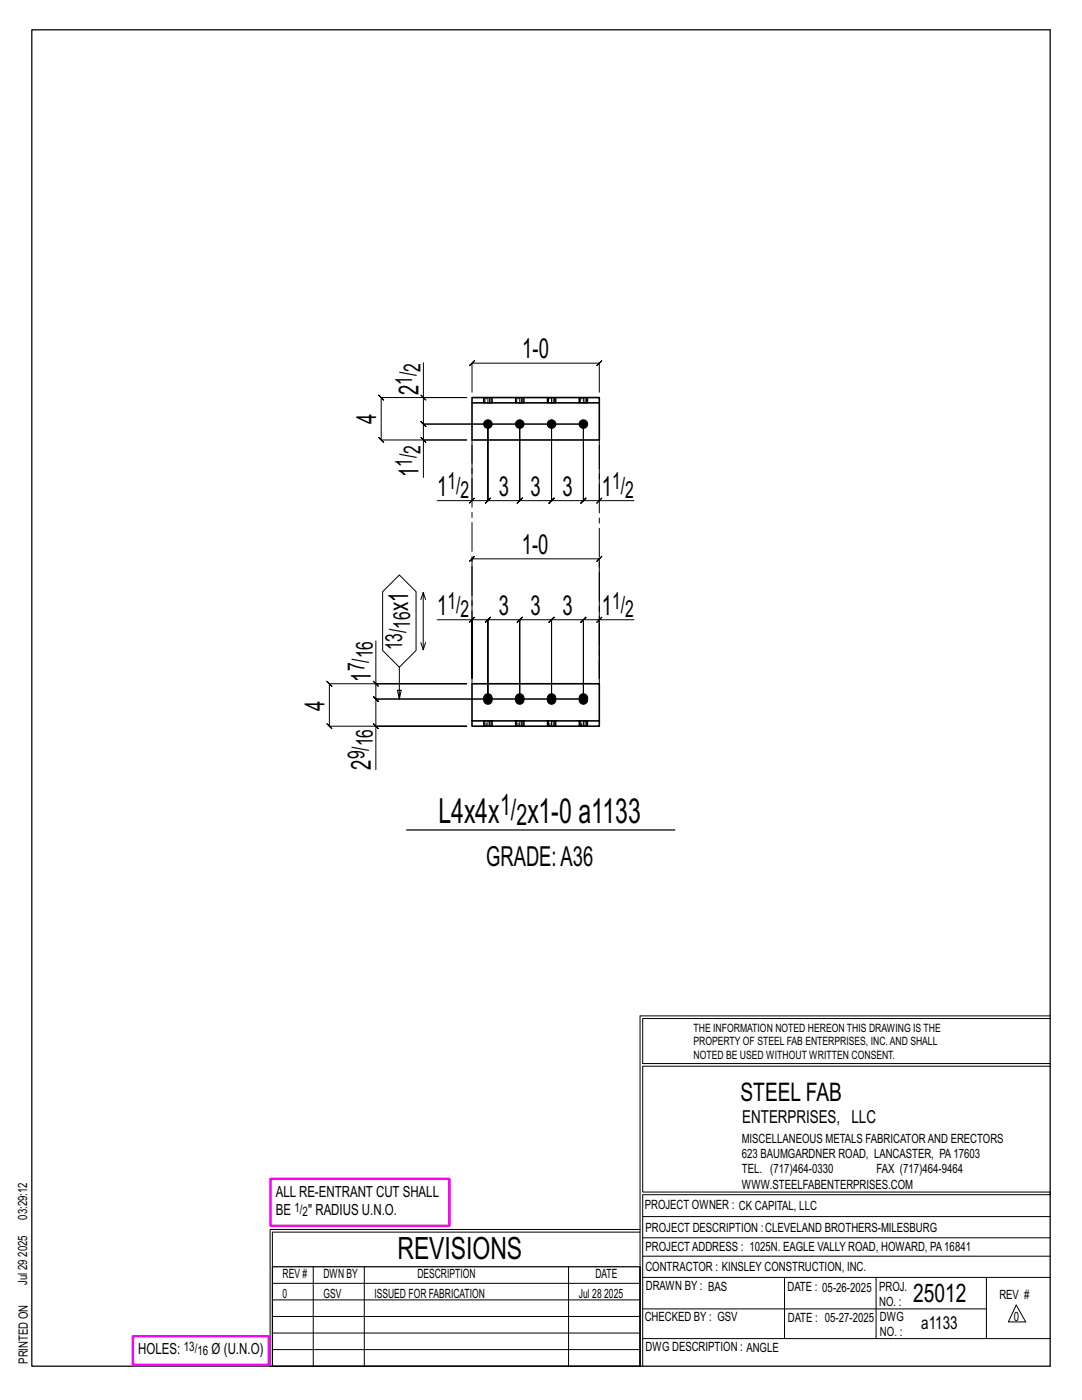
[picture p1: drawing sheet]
<svg xmlns="http://www.w3.org/2000/svg" width="216mm" height="279mm" viewBox="0 0 216 279" stroke-linecap="round" stroke-linejoin="round" font-family="sans-serif">
<g fill="none" stroke="#000" stroke-width=".2">
<path d="M84 78.8l1 1zM84.5 72.4v6.9h8.6h-17l-.5-.5 1 1-.5-.5v8.5l-.5-.5 1 1-.5-.5h17h-8.6v7.5M84.5 79.3v5.3l-.5-.5 1 1-.5-.5h31.9M94.2 78.3v-5.8l-.5 .5 1-1-.5 .5h25.4l-.5 .5 1-1-.5 .5v5.8M84 87.3l1 1zM94.2 88.9v11h-7M94.7 99.4l-1 1zM116.4 84.6v15.3l.5-.5-1 1 .5-.5h-6.3l.5-.5-1 1 .5-.5v-15.3v15.3l.5-.5-1 1 .5-.5h-6.4l.5-.5-1 1 .5-.5v-15.3v15.3l.5-.5-1 1 .5-.5h-6.3l.5-.5-1 1 .5-.5v-15.3v15.3l.5-.5-1 1 .5-.5h-3.2M116.4 84.6v15.3l-.5 .5 1-1-.5 .5h3.2M116.4 84.6h-31.9l-.5-.5 1 1-.5-.5v3.2M119.6 99.9l.5-.5-1 1zM119.6 88.9v11h6.9"/>
<path d="M76.4 118.1l3.3-3.4 3.3 3.4v11.7l-3.3 3.4-3.3-3.4zM84.4 118.2l-.4 1.5M84.9 119.7l-.5-1.5v11.5M74.5 136l1 1zM75 127.9v8.6h18.1h-27.4l-.5-.5 1 1-.5-.5v8.4l-.5-.5 1 1-.5-.5h27.4h-18.1v8.7M75 136.5v3l-.5-.5 1 1-.5-.5h41.4M79.7 133.2v6.3l-.4-1.7h.8l-.4 1.7M84 128.2l.4 1.5 .5-1.5M87.2 123.7h7v11.7v-23.9l-.5 .5 1-1-.5 .5h25.4l-.5 .5 1-1-.5 .5v23.9v-11.7h6.9M94.2 123.7l-.5 .5 1-1zM94.2 123.7h3.2l-.5 .5 1-1-.5 .5v15.8v-15.8l-.5 .5 1-1-.5 .5h6.3l-.5 .5 1-1-.5 .5v15.8v-15.8l-.5 .5 1-1-.5 .5h6.4l-.5 .5 1-1-.5 .5v15.8v-15.8l-.5 .5 1-1-.5 .5h6.3l-.5 .5 1-1-.5 .5v15.8M116.4 139.5h-41.4l-.5-.5 1 1-.5-.5v5.4"/>
<path d="M119.6 123.7l.5-.5-1 1zM119.6 123.7h-3.2l.5-.5-1 1 .5-.5v15.8M74.5 144.4l1 1zM127.7 202.7v70M127.7 202.7h81.8M209.5 203.3h-81.3v9h81.3M209.5 212.8h-81.3v25.1h81.3v.5h-81.3v34.3M54.4 259.4h73.3M54.4 256.1h73.3M62.5 252.8v19.9M72.7 252.8v19.9M113.4 252.8v19.9"/>
<path d="M127.7 245.4h-73.8v27.3M127.7 245.9h-73.3v6.9M128.2 242.8h81.3M128.2 254.9h81.3M128.2 250.7h81.3M128.2 247h81.3M156.5 254.9v12.2M174.8 254.9v12.2M196.8 254.9v12.2M54.4 269.3h73.3M54.4 266h73.3M54.4 262.7h73.3"/>
<path d="M128.2 261.2h68.6M128.2 267.1h81.3M202.8 260.4l1.9 3.4h-3.5z"/>
</g>
<path d="M6.3 6h203.2v266.7h-203.2zM81.1 165.6h53.5M54.4 252.8h73.3v19.9h-73.3z" fill="none" stroke="#000" stroke-width=".25"/>
<path d="M54 235.3h35.6v9.3h-35.6zM26.5 266.7h27.1v5.7h-27.1z" fill="none" stroke="#f0f" stroke-width=".5"/>
<g fill="#000" stroke="#000" stroke-width=".2">
<path d="M96.7 138.7a.91 .91 0 0 1 1.2-.1 .91 .91 0 0 1 .3 1.1 .9 .9 0 0 1-1.1 .8 .9 .9 0 0 1-.6-1.2zM103.1 138.7a.91 .91 0 0 1 1.1-.1 .91 .91 0 0 1 .4 1.1 .9 .9 0 0 1-1.1 .8 .9 .9 0 0 1-.7-1.2zM109.4 138.7a.91 .91 0 0 1 1.2-.1 .91 .91 0 0 1 .3 1.1 .9 .9 0 0 1-1.1 .8 .9 .9 0 0 1-.6-1.2zM115.8 138.7a.91 .91 0 0 1 1.1-.1 .91 .91 0 0 1 .4 1.1 .9 .9 0 0 1-1.1 .8 .9 .9 0 0 1-.7-1.2z"/>
<circle cx="97.4" cy="84.6" r=".86"/>
<circle cx="103.7" cy="84.6" r=".86"/>
<circle cx="110.1" cy="84.6" r=".86"/>
<circle cx="116.4" cy="84.6" r=".86"/>
</g>
<g fill="none" stroke="#000" stroke-width=".32">
<path d="M94.2 79.3h25.4v1.1h-25.4zM94.2 80.4v7.4h25.4v-7.4M94.2 143.9h25.4v1h-25.4zM94.2 143.9v-7.4h25.4v7.4M96.5 143.9h.1M96.5 144.9h.1M98.2 143.9h.1M98.2 144.9h.1M102.8 143.9h.1M102.8 144.9h.1M104.6 143.9h.1M104.6 144.9h.1"/>
<path d="M109.2 143.9h.1M109.2 144.9h.1M110.9 143.9h.1M110.9 144.9h.1M115.5 143.9h.1M115.5 144.9h.1M117.3 143.9h.1M117.3 144.9h.1"/>
</g>
<g fill="none" stroke="#000" stroke-width=".2" stroke-dasharray="2 1.4">
<path d="M96.5 79.3l.1 1.1zM96.6 79.3h.1M97 79.3h-.3v1.1h-.1M97.4 79.3h.3v1.1h-.3M97.7 79.3h.3v1.1h-.3M98 79.3h.2v1.1h-.2M98.2 79.3v1.1M102.8 79.3l.1 1.1zM102.9 79.3h.2M103.4 79.3h-.3v1.1h-.2M103.7 79.3h.3v1.1h-.3M104 79.3h.3v1.1h-.3"/>
<path d="M104.3 79.3h.2v1.1h-.2M104.5 79.3v1.1M109.2 79.3l.1 1.1zM109.3 79.3h.1M109.7 79.3h-.3v1.1h-.1M110.1 79.3h.3v1.1h-.3M110.4 79.3h.3v1.1h-.3M110.7 79.3h.2v1.1h-.2M110.9 79.3v1.1M115.5 79.3l.1 1.1zM115.6 79.3h.2M116.1 79.3h-.3v1.1h-.2"/>
<path d="M116.4 79.3h.3v1.1h-.3M116.7 79.3h.3v1.1h-.3M117 79.3h.2v1.1h-.2M117.2 79.3v1.1M97 80.4h.4v-1.1h-.4v1.1h-.3M103.4 80.4h.3v-1.1h-.3v1.1h-.3M109.7 80.4h.4v-1.1h-.4v1.1h-.3M116.1 80.4h.3v-1.1h-.3v1.1h-.3M96.5 143.9h.1M96.5 143.9v1M96.6 144.9h-.1M96.7 144.9h-.1v-1h.1"/>
<path d="M97 143.9h.4v1h-.4zM97 144.9h-.3v-1h.3M97.4 144.9h.3v-1h.3M97.4 143.9h.3M97.7 144.9h.3v-1h.2M98 144.9h.2v-1M98.2 144.9v-1M98.2 144.9h.1M102.8 143.9h.1M102.8 143.9v1M102.9 144.9h-.1M103.1 144.9h-.2v-1h.2"/>
<path d="M103.4 143.9h.3v1h-.3zM103.4 144.9h-.3v-1h.3M103.7 144.9h.3v-1h.3M103.7 143.9h.3M104 144.9h.3v-1h.2M104.3 144.9h.2l.1-1M104.6 144.9v-1M104.6 144.9h-.1M109.2 143.9h.1M109.2 143.9v1M109.3 144.9h-.1M109.4 144.9h-.1v-1h.1"/>
<path d="M109.7 143.9h.4v1h-.4zM109.7 144.9h-.3v-1h.3M110.1 144.9h.3v-1h.3M110.1 143.9h.3M110.4 144.9h.3v-1h.2M110.7 144.9h.2v-1M110.9 144.9v-1M110.9 144.9h.1M115.5 143.9h.1M115.5 143.9v1M115.6 144.9h-.1M115.8 144.9h-.2v-1h.2"/>
<path d="M116.1 143.9h.3v1h-.3zM116.1 144.9h-.3v-1h.3M116.4 144.9h.3v-1h.3M116.4 143.9h.3M116.7 144.9h.3v-1h.2M117 144.9h.2l.1-1M117.3 144.9v-1M117.3 144.9h-.1"/>
</g>
<path d="M119.6 87.8v48.7M94.2 136.5v-48.7" fill="none" stroke="#000" stroke-width=".2" stroke-dasharray="5.8 1 1 1"/>
<g font-size="6.9">
<text x="87.5" y="164.2">L4x4x</text>
<text x="105.2" y="164.2">x1-0 a1133</text>
</g>
<text font-size="6.1" x="79.3" y="251.3">REVISIONS</text>
<g font-size="5.9">
<text x="99.8" y="162.6">1/</text>
<text x="103.1" y="164.7">2</text>
</g>
<g font-size="5.5">
<text x="104.2" y="71.5">1-0</text>
<text x="83.5" y="78.8" transform="rotate(-90 83.5 78.8)">2</text>
<text x="75.1" y="84.6" transform="rotate(-90 75.1 84.6)">4</text>
<text x="83.5" y="95.3" transform="rotate(-90 83.5 95.3)">1</text>
<text x="87.2" y="98.9">1</text>
<text x="99.5" y="98.9">3</text>
<text x="105.9" y="98.9">3</text>
<text x="112.2" y="98.9">3</text>
<text x="120.1" y="98.9">1</text>
<text x="104.1" y="110.5">1-0</text>
<text x="81.5" y="122" transform="rotate(-90 81.5 122)">x1</text>
<text x="87.2" y="122.7">1</text>
<text x="99.5" y="122.7">3</text>
<text x="105.9" y="122.7">3</text>
<text x="112.2" y="122.7">3</text>
<text x="120.1" y="122.7">1</text>
<text x="74" y="136.1" transform="rotate(-90 74 136.1)">1</text>
<text x="64.7" y="141.8" transform="rotate(-90 64.7 141.8)">4</text>
<text x="74" y="153.6" transform="rotate(-90 74 153.6)">2</text>
<text x="97" y="172.9">GRADE:A36</text>
</g>
<g font-size="5.1">
<text x="147.8" y="219.8">STEEL FAB</text>
<text x="182.2" y="259.9">25012</text>
</g>
<g font-size="4.7">
<text x="82.2" y="76.8" transform="rotate(-90 82.2 76.8)">1/</text>
<text x="83.9" y="74.1" transform="rotate(-90 83.9 74.1)">2</text>
<text x="82.2" y="93.2" transform="rotate(-90 82.2 93.2)">1/</text>
<text x="83.9" y="90.6" transform="rotate(-90 83.9 90.6)">2</text>
<text x="89.3" y="97.7">1/</text>
<text x="91.9" y="99.3">2</text>
<text x="122.2" y="97.7">1/</text>
<text x="124.8" y="99.3">2</text>
<text x="81.9" y="125.5" transform="rotate(-90 81.9 125.5)">16</text>
<text x="89.3" y="121.5">1/</text>
<text x="91.9" y="123.1">2</text>
<text x="122.2" y="121.5">1/</text>
<text x="124.8" y="123.1">2</text>
<text x="74.4" y="131.4" transform="rotate(-90 74.4 131.4)">16</text>
<text x="80.2" y="129.8" transform="rotate(-90 80.2 129.8)">13/</text>
<text x="72.8" y="134" transform="rotate(-90 72.8 134)">7/</text>
<text x="74.4" y="148.9" transform="rotate(-90 74.4 148.9)">16</text>
<text x="72.8" y="151.6" transform="rotate(-90 72.8 151.6)">9/</text>
</g>
<g font-size="3.6">
<text x="148.1" y="224.1">ENTERPRISES, LLC</text>
<text x="183.8" y="265.2">a1133</text>
</g>
<g font-size="3.1">
<text x="55" y="238.9">ALL RE-ENTRANT CUT SHALL</text>
<text x="55" y="242.5">BE</text>
<text x="61.5" y="242.5">&quot; RADIUS U.N.O.</text>
<text x="27.6" y="270.2">HOLES:</text>
<text x="42.2" y="270.2">Ø (U.N.O)</text>
</g>
<g font-size="2.6">
<text x="58.8" y="241.8">1/</text>
<text x="60.4" y="242.7">2</text>
<text x="36.7" y="269.6">13/</text>
<text x="39.4" y="270.5">16</text>
</g>
<g font-size="2.5">
<text x="148" y="231.2">623 BAUMGARDNER ROAD, LANCASTER, PA17603</text>
<text x="148" y="228.1">MISCELLANEOUS METALS FABRICATORAND ERECTORS</text>
<text x="148" y="237.2">WWW.STEELFABENTERPRISES.COM</text>
<text x="148" y="234.2">TEL. (717)464-0330</text>
<text x="174.9" y="234.2">FAX (717)464-9464</text>
<text x="5.4" y="243.4" transform="rotate(-90 5.4 243.4)">03:29:12</text>
<text x="128.7" y="241.3">PROJECT OWNER : CK CAPITAL, LLC</text>
<text x="128.8" y="246">PROJECT DESCRIPTION :CLEVELAND BROTHERS-MILESBURG</text>
<text x="5.4" y="250.8" transform="rotate(-90 5.4 250.8)">2025</text>
<text x="128.8" y="249.7">PROJECTADDRESS : 1025N. EAGLE VALLY ROAD, HOWARD, PA16841</text>
<text x="5.4" y="256.5" transform="rotate(-90 5.4 256.5)">Jul 29</text>
<text x="56.4" y="255">REV #</text>
<text x="64.5" y="255">DWN BY</text>
<text x="83.3" y="255">DESCRIPTION</text>
<text x="118.8" y="255">DATE</text>
<text x="128.8" y="253.7">CONTRACTOR : KINSLEY CONSTRUCTION, INC.</text>
<text x="128.9" y="257.5">DRAWN BY : BAS</text>
<text x="157.1" y="257.6">DATE : 05-26-2025</text>
<text x="175.4" y="257.7">PROJ.</text>
<text x="56.4" y="259">0</text>
<text x="64.5" y="259">GSV</text>
<text x="74.7" y="259">ISSUED FOR FABRICATION</text>
<text x="115.5" y="259">Jul 28</text>
<text x="120.6" y="259">2025</text>
<text x="128.6" y="263.7">CHECKED BY : GSV</text>
<text x="157.2" y="263.7">DATE : 05-27-2025</text>
<text x="175.4" y="260.7">NO. :</text>
<text x="175.6" y="263.7">DWG</text>
<text x="199.4" y="259.2">REV #</text>
<text x="202.3" y="263.7">0</text>
<text x="128.8" y="269.7">DWG DESCRIPTION : ANGLE</text>
<text x="175.6" y="266.7">NO. :</text>
<text x="5.5" y="272.2" transform="rotate(-90 5.5 272.2)">PRINTED ON</text>
</g>
<g font-size="2.3">
<text x="138.4" y="208.6">PROPERTY OF STEEL FAB ENTERPRISES, INC.AND SHALL</text>
<text x="138.4" y="205.9">THE INFORMATION NOTED HEREON THIS DRAWING IS THE</text>
<text x="138.4" y="211.3">NOTED BE USED WITHOUT WRITTEN CONSENT.</text>
</g>
</svg>
